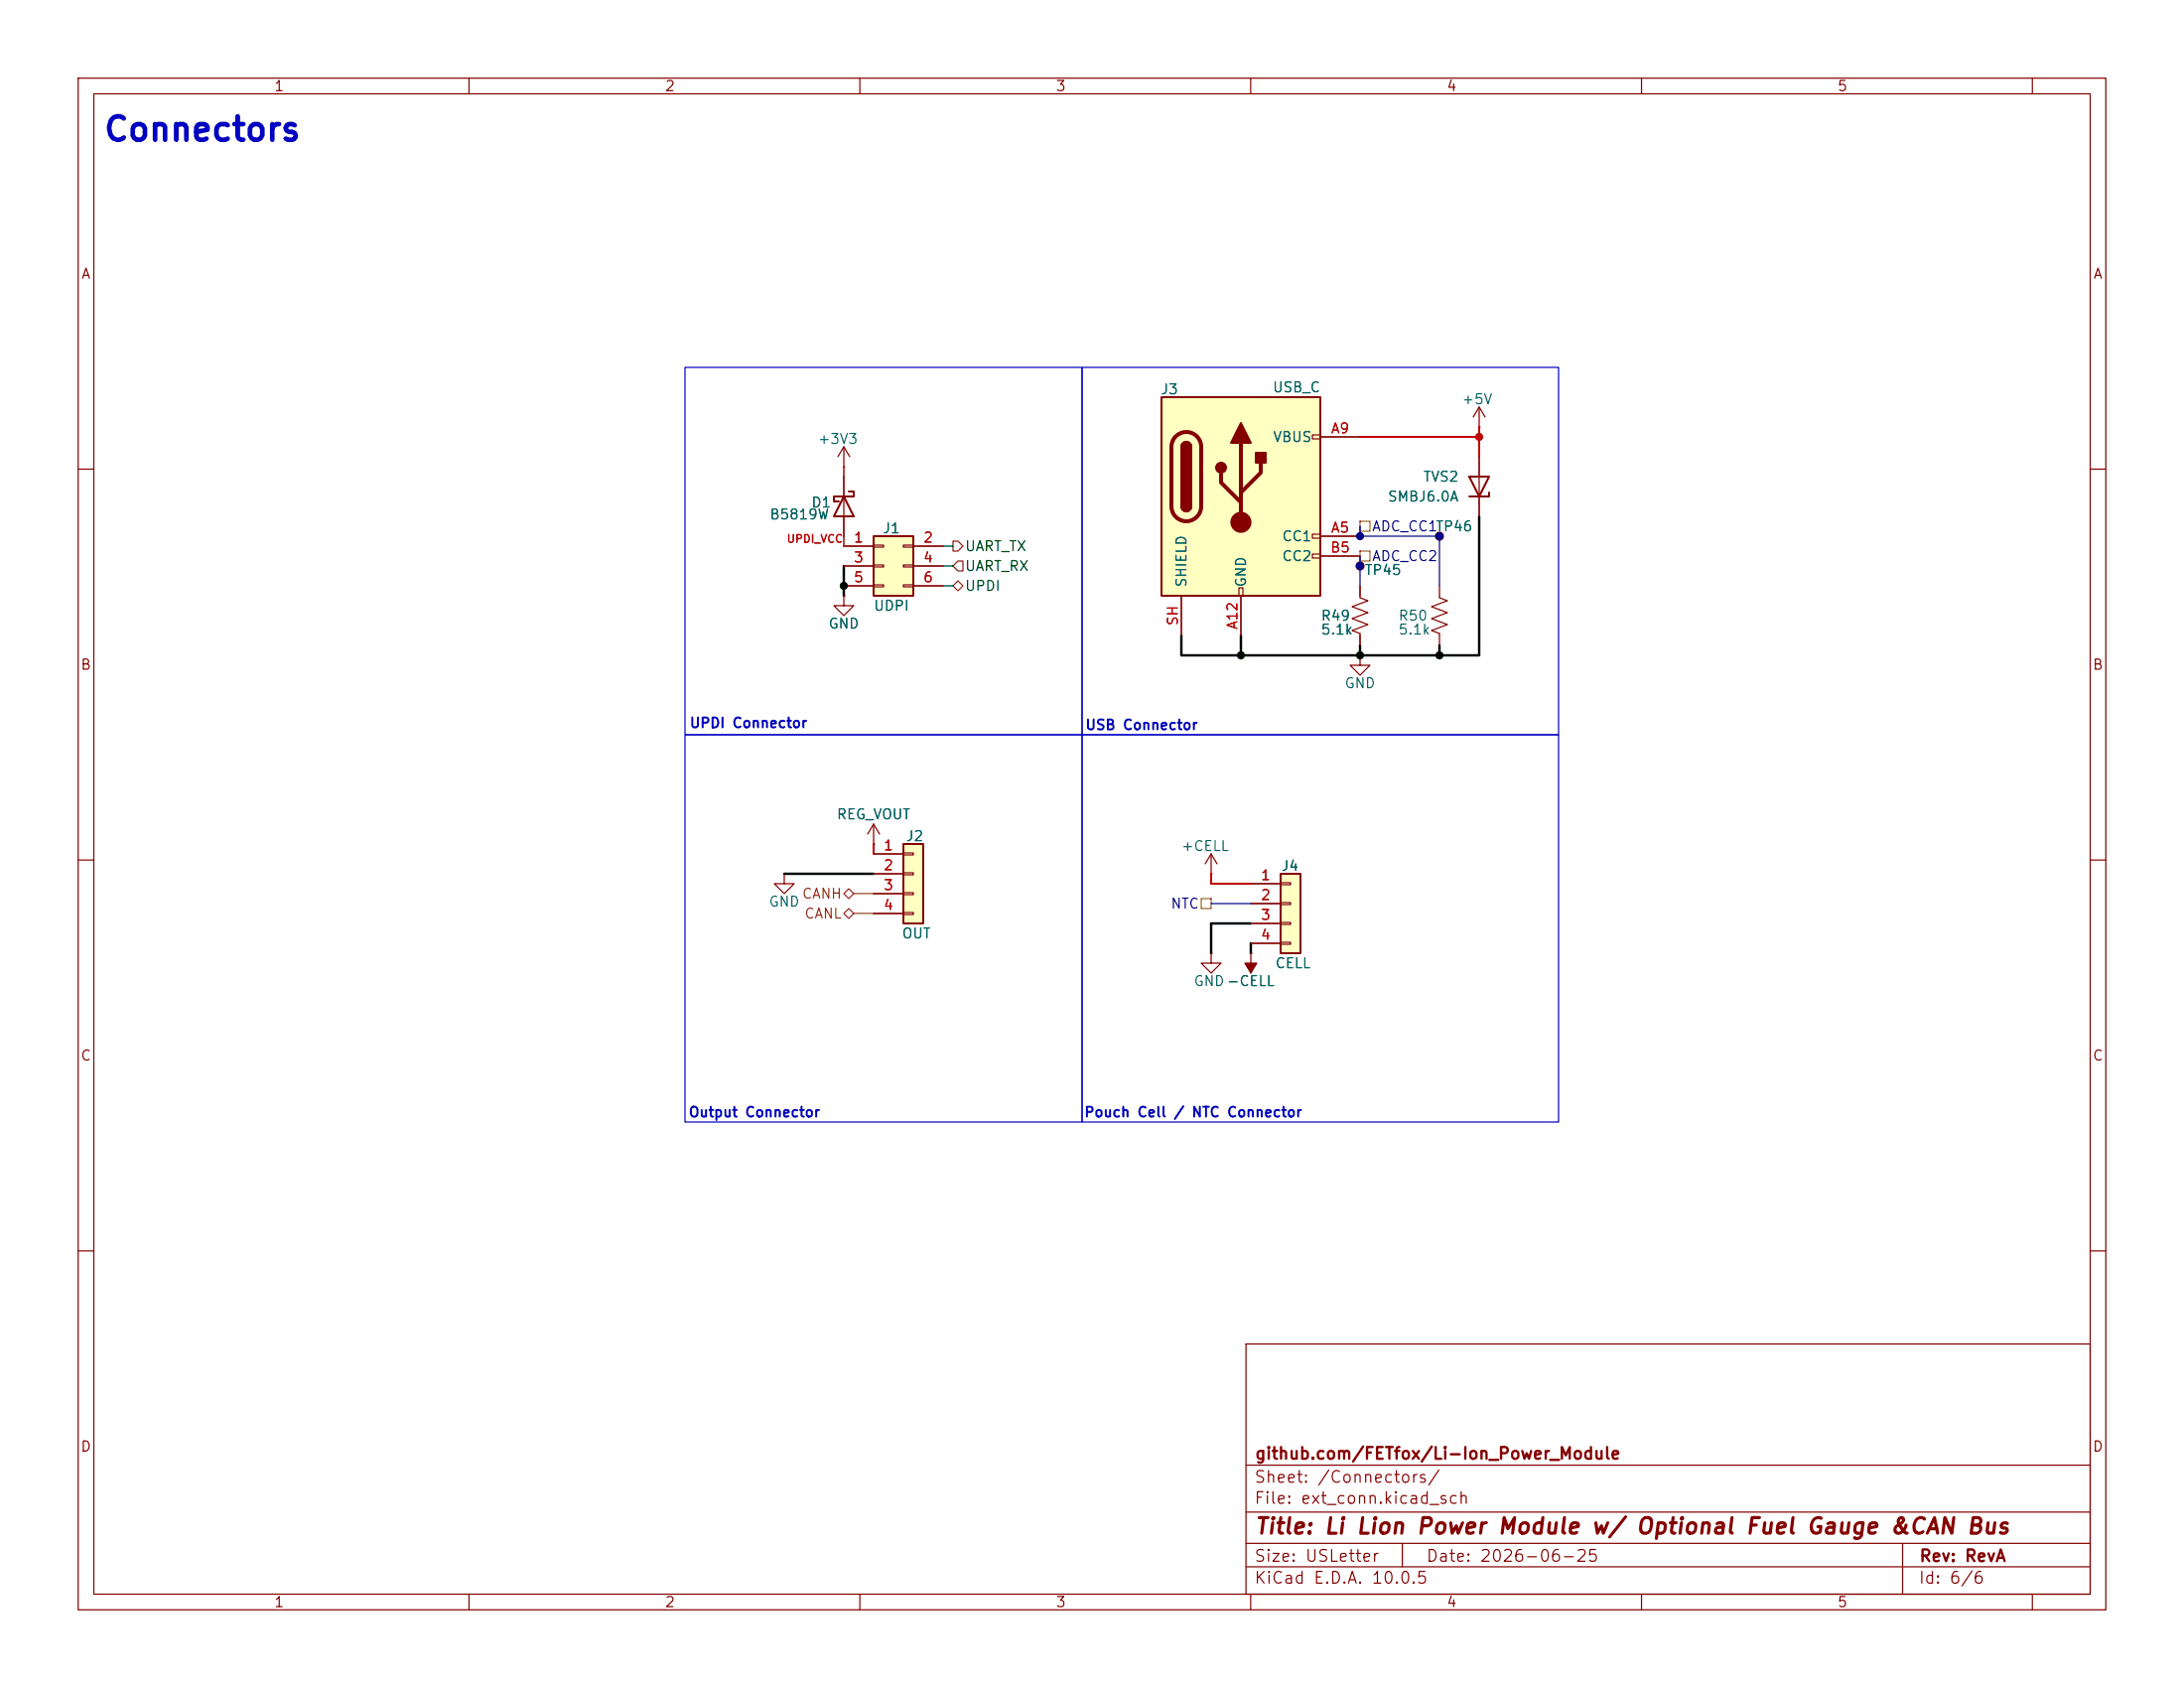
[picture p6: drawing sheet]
<svg xmlns="http://www.w3.org/2000/svg" width="279mm" height="216mm" viewBox="0 0 279 216" stroke-linecap="round" stroke-linejoin="round" font-family="sans-serif">
<g fill="none" stroke="#840000" stroke-width=".15">
<path d="M10 10h259.4v195.9h-259.4zM12 12h255.4v191.9h-255.4zM60 10v2M110 10v2M160 10v2M210 10v2M260 10v2M189.2 54.6h.1M189.2 52.1l-.7 1.2M189.2 52.1l.8 1.2M189.2 52.1v2.5M189.2 58.4v7.6"/>
<path d="M10 60h2M107.9 76.2v1.3h1.3l-1.3 1.2-1.2-1.2h1.2M107.9 76.2h.1M174 74.9v1.6l1 .3-2 .8 2 .8-2 .7 2 .8-2 .7 1 .4v1.6M174 72.4h.1M184.1 74.9v1.6l1.1 .3-2.1 .8 2.1 .8-2.1 .7 2.1 .8-2.1 .7 1 .4v1.6M184.1 68.6h.1M267.4 60h2M10 110h2M111.8 108h.1M111.8 105.4l-.8 1.3M111.8 105.4l.7 1.3"/>
<path d="M111.8 105.4v2.6M267.4 110h2M10 160h2M159.4 171.9h108v32h-108zM267.4 160h2M159.4 197.4h108M159.4 193.4h108M159.4 187.4h108M179.4 197.4v3M243.4 197.4v6.5M60 203.9v2M110 203.9v2"/>
<path d="M159.4 200.4h108M160 203.9v2M210 203.9v2M260 203.9v2"/>
<circle cx="174" cy="72.4" r=".51"/>
<circle cx="184.2" cy="68.6" r=".51"/>
</g>
<path d="M188 61h2.5l-1.3 2.5zM190.5 63v.5h-2.5" fill="none" stroke="#840000" stroke-width=".25"/>
<path d="M111.8 68.6h5v7.6h-5z" fill="#ffffc2"/>
<path d="M111.8 68.6h5v7.6h-5z" fill="none" stroke="#840000" stroke-width=".25"/>
<g fill="none" stroke="#840000" stroke-width=".15">
<path d="M107.9 69.9h3.9M107.9 72.4h3.9M107.9 74.9h3.9M111.8 69.7h1.2v.3h-1.2zM111.8 72.3h1.2v.2h-1.2zM111.8 74.8h1.2v.3h-1.2zM115.6 69.7h1.2v.3h-1.2zM115.6 72.3h1.2v.2h-1.2zM115.6 74.8h1.2v.3h-1.2zM116.8 69.9h3.8M116.8 72.4h3.8M116.8 74.9h3.8"/>
<path d="M100.3 111.8v1.2h1.3l-1.3 1.3-1.2-1.3h1.2M100.3 111.8h.1"/>
</g>
<path d="M115.6 108h2.5v10.1h-2.5z" fill="#ffffc2"/>
<path d="M107.9 63.5l1.3 2.5h-2.5zM108.6 62.9h.6v.6h-2.5v.6h.6M115.6 108h2.5v10.1h-2.5z" fill="none" stroke="#840000" stroke-width=".25"/>
<g fill="none" stroke="#840000" stroke-width=".15">
<path d="M107.9 59.7h.1M107.9 57.2l-.7 1.2M107.9 57.2l.8 1.2M107.9 57.2v2.5M107.9 61v7.6M111.8 109.2h3.8M111.8 111.8h3.8M111.8 114.3h3.8M111.8 116.8h3.8M115.6 109.1h1.2v.2h-1.2zM115.6 111.6h1.2v.3h-1.2zM115.6 114.2h1.2v.2h-1.2z"/>
<path d="M115.6 116.7h1.2v.3h-1.2zM154.9 111.8h.1M154.9 109.2l-.7 1.3M154.9 109.2l.8 1.3M154.9 109.2v2.6M154.9 121.9v1.3h1.3l-1.3 1.3-1.2-1.3h1.2M154.9 121.9h.1M160 121.9h.1M160 121.9v2.6"/>
</g>
<path d="M159.3 123.2h1.5l-.8 1.3z" fill="#840000" stroke="#840000" stroke-width=".15"/>
<path d="M163.8 111.8h2.6v10.1h-2.6z" fill="#ffffc2"/>
<path d="M163.8 111.8h2.6v10.1h-2.6z" fill="none" stroke="#840000" stroke-width=".25"/>
<path d="M160 113h3.8M160 115.6h3.8M160 118.1h3.8M163.8 112.9h1.3v.3h-1.3zM163.8 115.4h1.3v.3h-1.3zM163.8 118h1.3v.2h-1.3zM160 120.7h3.8M163.8 120.5h1.3v.3h-1.3z" fill="none" stroke="#840000" stroke-width=".15"/>
<path d="M148.6 50.8h20.3v25.4h-20.3z" fill="#ffffc2"/>
<g fill="none" stroke="#840000" stroke-width=".15">
<path d="M167.9 55.6h1v.5h-1zM168.9 55.9h5.1M189.2 58.4v2.6M107.9 76.2h.1M107.9 69.9h3.9M107.9 72.4h3.9M107.9 74.9h3.9M107.9 61v2.5M107.9 66v2.6M116.8 69.9h3.8M116.8 72.4h3.8M116.8 74.9h3.8"/>
<path d="M151.1 76.2v5.1M158.5 75.2h.5v1h-.5zM158.7 76.2v5.1M167.9 68.3h1v.5h-1zM167.9 70.9h1v.5h-1zM168.9 68.6h5.1M168.9 71.1h5.1M174 72.4h.1M174 74.9v1.3M184.1 68.6h.1M189.2 63.5v2.5M174 83.8v1.3h1.3l-1.3 1.3-1.3-1.3h1.3"/>
<path d="M174 83.8h.1M174 81.3v1.3M111.8 108h.1M111.8 109.2h3.8M111.8 111.8h3.8M111.8 114.3h3.8M111.8 116.8h3.8M160 113h3.8M160 115.6h3.8M160 118.1h3.8M160 121.9h.1M160 120.7h3.8"/>
</g>
<path d="M148.6 50.8h20.3v25.4h-20.3zM151.1 57.2a.64 .64 0 0 1 .7-.7 .64 .64 0 0 1 .6 .7M151.1 64.8a.64 .64 0 0 0 .7 .6 .64 .64 0 0 0 .6-.6" fill="none" stroke="#840000" stroke-width=".25"/>
<path d="M150.4 55.8a1.9 1.9 0 0 1 2.1-.4 1.9 1.9 0 0 1 1.2 1.8v7.6a1.91 1.91 0 0 1-1.9 1.9 1.91 1.91 0 0 1-1.9-1.9v-7.6a1.9 1.9 0 0 1 .5-1.4zM158.7 56.6v10.2M161.3 59.2v1.3l-2.6 2.5M156.2 60.5v1.2l2.5 2.6" fill="none" stroke="#840000" stroke-width=".51"/>
<g fill="#840000" stroke="#840000" stroke-width=".25">
<path d="M151.1 57.2h1.3v7.6h-1.3z"/>
<path d="M151.3 56.7a.64 .64 0 0 1 .7-.1 .64 .64 0 0 1 .4 .6h-1.3z"/>
<path d="M151.1 64.8h1.3a.64 .64 0 0 1-.6 .6 .64 .64 0 0 1-.7-.6z"/>
<path d="M158.7 54.1l1.3 2.5h-2.5z"/>
<path d="M160.7 57.9h1.2v1.3h-1.2z"/>
<circle cx="156.2" cy="59.8" r=".63"/>
</g>
<circle cx="158.7" cy="66.8" r="1.27" fill="#840000" stroke="#840000" stroke-width=".15"/>
<path d="M121.9 69.2h.7l.6 .7-.6 .6h-.7zM122.6 71.8h.6v1.2h-.6l-.7-.6z" fill="none" stroke="#725600" stroke-width=".16"/>
<path d="M121.9 74.9l.7-.6 .6 .6-.6 .7zM174 66.7h1.3v1.2h-1.3zM174 70.5h1.3v1.3h-1.3zM107.9 114.3l.7-.6 .6 .6-.6 .6zM107.9 116.8l.7-.6 .6 .6-.6 .7zM153.7 114.9h1.2v1.3h-1.2z" fill="none" stroke="#725600" stroke-width=".15"/>
<path d="M107.9 72.4v3.8M189.2 66v17.8h-38.1v-2.5M158.7 81.3v2.5M174 82.6v1.2M184.1 82.6v1.2M100.3 111.8h11.5M160 118.1h-5.1v3.8M160 120.7v1.2" fill="none" stroke="#000" stroke-width=".3"/>
<path d="M120.6 72.4h1.3M120.6 74.9h1.3M120.6 69.9h1.3" fill="none" stroke="#004800" stroke-width=".15"/>
<path d="M174 55.9h15.2M189.2 54.6v3.8M111.8 108v1.2M154.9 111.8v1.2h5.1" fill="none" stroke="#c20000" stroke-width=".25"/>
<path d="M174 67.3v1.3h10.1v6.3M174 71.1v3.8M154.9 115.6h5.1" fill="none" stroke="#000084" stroke-width=".15"/>
<path d="M107.9 59.7v1.3M107.9 68.6v1.3" fill="none" stroke="#f00" stroke-width=".2"/>
<path d="M109.2 114.3h2.6M109.2 116.8h2.6" fill="none" stroke="#804d00" stroke-width=".15"/>
<path d="M87.6 47h50.8v47h-50.8zM138.4 47h61v47h-61zM87.6 94h50.8v49.5h-50.8zM138.4 94h61v49.5h-61z" fill="none" stroke="#0000c2" stroke-width=".15"/>
<circle cx="189.2" cy="55.9" r=".46" fill="#c20000" stroke="#c20000" stroke-width=".13"/>
<g fill="#000084" stroke="#000084" stroke-width=".13">
<circle cx="184.1" cy="68.6" r=".46"/>
<circle cx="174" cy="72.4" r=".46"/>
<circle cx="174" cy="68.6" r=".46"/>
</g>
<g fill="#000" stroke="#000" stroke-width=".13">
<circle cx="107.9" cy="74.9" r=".46"/>
<circle cx="158.7" cy="83.8" r=".46"/>
<circle cx="174" cy="83.8" r=".46"/>
<circle cx="184.1" cy="83.8" r=".46"/>
</g>
<text font-size="3" fill="#0000c2" x="13.1" y="18.8">Connectors</text>
<text font-size="2" fill="#840000" x="160.4" y="196.7">Title: Li Lion Power Module w/ Optional Fuel Gauge &amp;CAN Bus</text>
<g font-size="1.5" fill="#840000">
<text x="160.4" y="190">Sheet: /Connectors/</text>
<text x="160.4" y="187">github.com/FETfox/Li-Ion_Power_Module</text>
<text x="160.4" y="192.7">File: ext_conn.kicad_sch</text>
<text x="160.4" y="202.9">KiCad E.D.A. 10.0.5</text>
<text x="160.4" y="200.1">Size: USLetter</text>
<text x="182.4" y="200.1">Date: 2026-06-25</text>
<text x="245.4" y="202.9">Id: 6/6</text>
<text x="245.4" y="200.1">Rev: RevA</text>
</g>
<g font-size="1.3" fill="#840000">
<text x="35" y="12">1</text>
<text x="85" y="12">2</text>
<text x="135" y="12">3</text>
<text x="185" y="12">4</text>
<text x="235" y="12">5</text>
<text x="10.3" y="36">A</text>
<text x="267.7" y="36">A</text>
<text x="10.2" y="86">B</text>
<text x="267.6" y="86">B</text>
<text x="10.2" y="136">C</text>
<text x="267.6" y="136">C</text>
<text x="10.2" y="186">D</text>
<text x="267.6" y="186">D</text>
<text x="35" y="205.9">1</text>
<text x="85" y="205.9">2</text>
<text x="135" y="205.9">3</text>
<text x="185" y="205.9">4</text>
<text x="235" y="205.9">5</text>
</g>
<g font-size="1.3" fill="#006464">
<text x="148.4" y="50.7">J3</text>
<text x="162.7" y="50.5">USB_C</text>
<text x="186.9" y="52">+5V</text>
<text x="104.5" y="57.1">+3V3</text>
<text x="162.8" y="56.8">VBUS</text>
<text x="103.7" y="65.2">D1</text>
<text x="177.4" y="64.5">SMBJ6.0A</text>
<text x="182" y="61.9">TVS2</text>
<text x="98.4" y="66.7">B5819W</text>
<text x="112.8" y="68.5">J1</text>
<text x="163.9" y="69.5">CC1</text>
<text x="183.6" y="68.3">TP46</text>
<text x="152.1" y="75.2" transform="rotate(-90 152.1 75.2)">SHIELD</text>
<text x="159.7" y="75.2" transform="rotate(-90 159.7 75.2)">GND</text>
<text x="163.9" y="72.1">CC2</text>
<text x="174.5" y="73.9">TP45</text>
<text x="105.9" y="80.7">GND</text>
<text x="111.7" y="78.4">UDPI</text>
<text x="168.9" y="79.7">R49</text>
<text x="168.9" y="81.5">5.1k</text>
<text x="178.8" y="79.7">R50</text>
<text x="178.8" y="81.5">5.1k</text>
<text x="171.9" y="88.3">GND</text>
<text x="106.9" y="105.1">REG_VOUT</text>
<text x="115.8" y="107.9">J2</text>
<text x="151" y="109.2">+CELL</text>
<text x="163.8" y="111.7">J4</text>
<text x="98.3" y="116.3">GND</text>
<text x="115.3" y="120.3">OUT</text>
<text x="163.1" y="124.2">CELL</text>
<text x="152.6" y="126.4">GND-CELL</text>
<text x="156.9" y="126.4">-CELL</text>
</g>
<g font-size="1.3" fill="#a90000">
<text x="170.2" y="55.7">A9</text>
<text x="109.1" y="69.7">1</text>
<text x="118" y="69.7">2</text>
<text x="170.1" y="71">B5</text>
<text x="170.2" y="68.4">A5</text>
<text x="109.1" y="72.3">3</text>
<text x="109.1" y="74.8">5</text>
<text x="118" y="72.3">4</text>
<text x="118" y="74.8">6</text>
<text x="151" y="80.1" transform="rotate(-90 151 80.1)">SH</text>
<text x="158.6" y="80.6" transform="rotate(-90 158.6 80.6)">A12</text>
<text x="112.9" y="109.1">1</text>
<text x="112.9" y="111.6">2</text>
<text x="161.2" y="112.9">1</text>
<text x="112.9" y="114.2">3</text>
<text x="112.9" y="116.7">4</text>
<text x="161.2" y="115.4">2</text>
<text x="161.2" y="118">3</text>
<text x="161.2" y="120.5">4</text>
</g>
<g font-size="1.3" fill="#004800">
<text x="123.4" y="70.8">UART_TX</text>
<text x="123.4" y="75.9">UPDI</text>
<text x="123.4" y="73.4">UART_RX</text>
</g>
<g font-size="1.3" fill="#000084">
<text x="175.4" y="68.3">ADC_CC1TP46</text>
<text x="175.4" y="72.1">ADC_CC2</text>
<text x="149.7" y="116.5">NTC</text>
</g>
<g font-size="1.3" fill="#0000c2">
<text x="88.1" y="93.4">UPDI Connector</text>
<text x="138.8" y="93.7">USB Connector</text>
<text x="88" y="143.2">Output Connector</text>
<text x="138.6" y="143.2">Pouch Cell / NTC Connector</text>
</g>
<g font-size="1.3" fill="#804d00">
<text x="102.5" y="115.3">CANH</text>
<text x="102.8" y="117.8">CANL</text>
</g>
<text font-size="1" fill="#f00" x="100.6" y="69.7">UPDI_VCC</text>
</svg>
